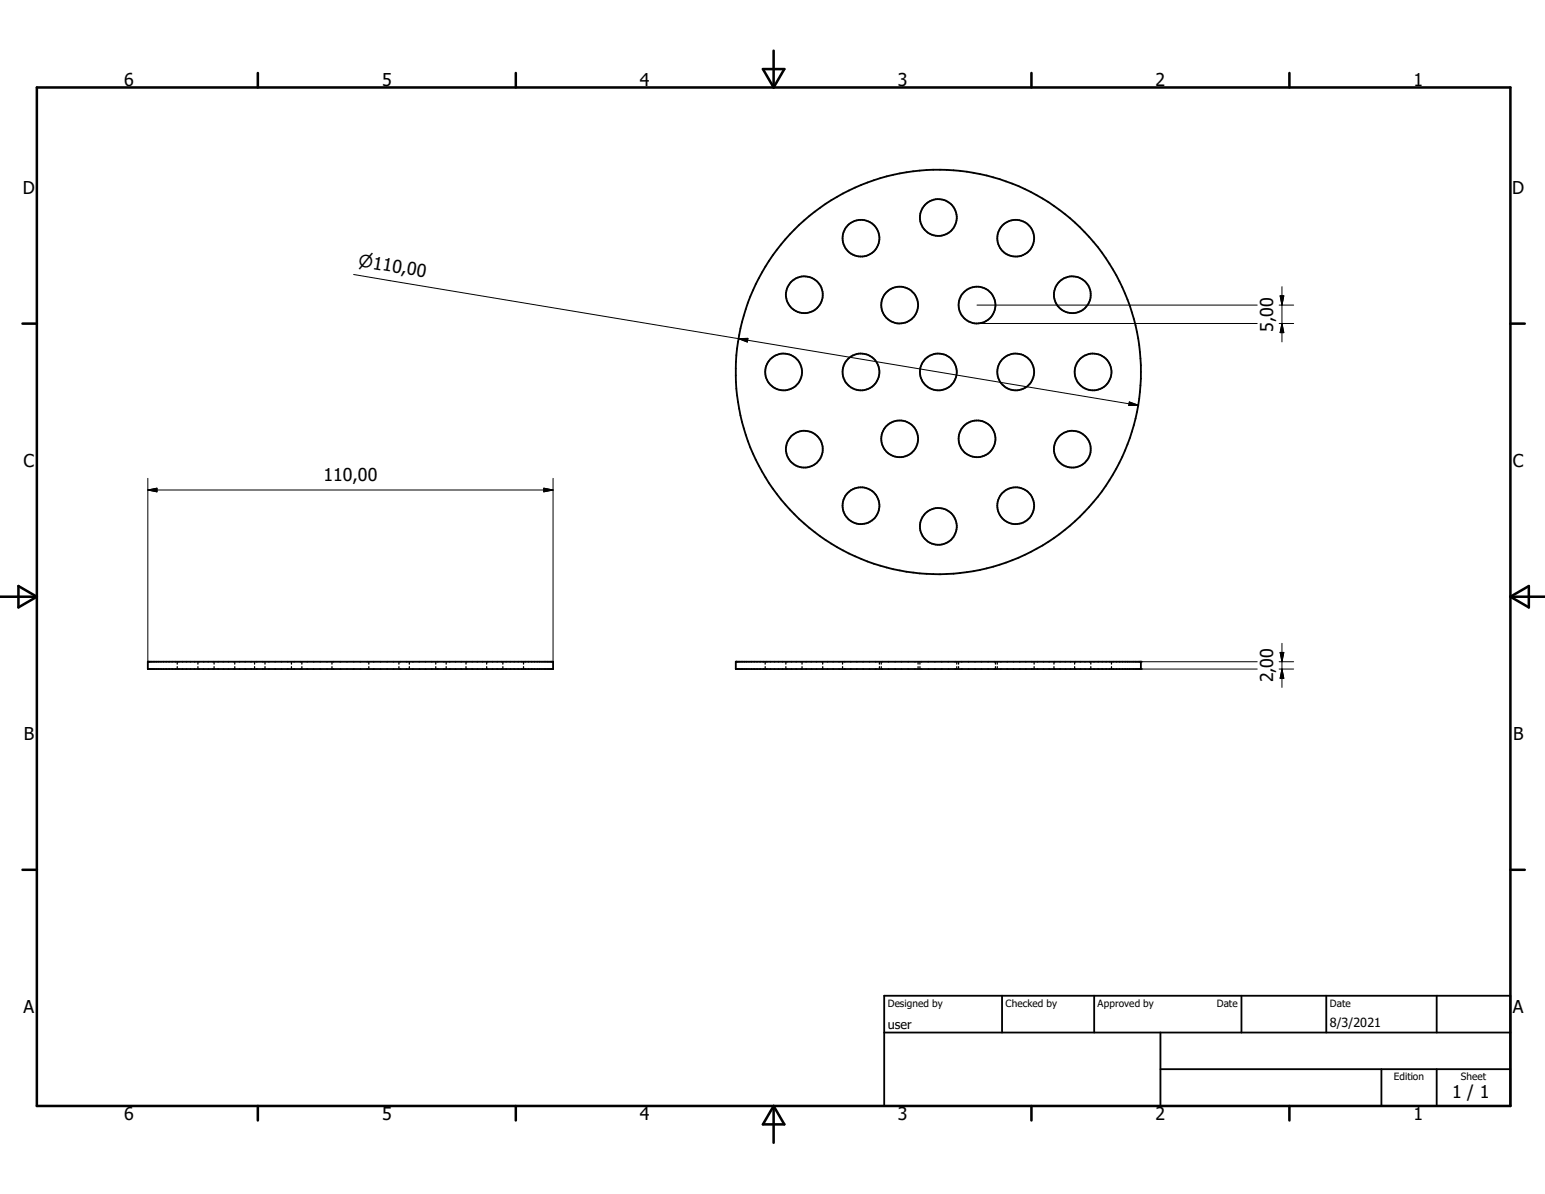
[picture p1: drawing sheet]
<svg xmlns="http://www.w3.org/2000/svg" width="279mm" height="216mm" viewBox="0 0 279 216" stroke-linecap="round" stroke-linejoin="round" font-family="sans-serif">
<g fill="#000">
<circle cx="26.7" cy="119.7" r=".17"/>
<circle cx="133.1" cy="119.7" r=".17"/>
<circle cx="206.3" cy="119.7" r=".17"/>
<circle cx="26.7" cy="121" r=".17"/>
<circle cx="133.1" cy="121" r=".17"/>
<circle cx="206.3" cy="121" r=".17"/>
</g>
<g fill="none" stroke="#000" stroke-width=".33">
<path d="M26.7 119.7h73.3v1.3h-73.3zM133.1 119.7h73.2v1.3h-73.2zM159.9 186.7h113.2M159.9 180.1h113.2v19.9h-113.2zM181.2 180.1v6.6M197.9 180.1v6.6M209.9 193.3h63.2M209.9 186.7v13.3M224.5 180.1v6.6M239.8 180.1v6.6M249.8 193.3v6.7M259.8 180.1v6.6"/>
<path d="M259.8 193.3v6.7"/>
<circle cx="169.7" cy="39.3" r="3.3"/>
<circle cx="145.4" cy="53.3" r="3.3"/>
<circle cx="155.7" cy="43.1" r="3.3"/>
<circle cx="162.7" cy="55.2" r="3.3"/>
<circle cx="176.7" cy="55.2" r="3.3"/>
<circle cx="183.7" cy="43.1" r="3.3"/>
<circle cx="193.9" cy="53.3" r="3.3"/>
<circle cx="141.7" cy="67.3" r="3.3"/>
<circle cx="155.7" cy="67.3" r="3.3"/>
<circle cx="162.7" cy="79.3" r="3.3"/>
<circle cx="169.7" cy="67.3" r="36.6"/>
<circle cx="169.7" cy="67.3" r="3.3"/>
<circle cx="176.7" cy="79.3" r="3.3"/>
<circle cx="183.7" cy="67.3" r="3.3"/>
<circle cx="197.7" cy="67.3" r="3.3"/>
<circle cx="145.5" cy="81.2" r="3.3"/>
<circle cx="155.7" cy="91.4" r="3.3"/>
<circle cx="169.7" cy="95.2" r="3.3"/>
<circle cx="183.7" cy="91.4" r="3.3"/>
<circle cx="193.9" cy="81.2" r="3.3"/>
</g>
<g fill="none" stroke="#000" stroke-width=".23">
<path d="M32.1 119.7v.4M35.8 119.7v.4M38.7 119.7v.4M42.5 119.7v.4M46 119.7v.4M47.9 119.7v.4M52.7 119.7v.4M54.6 119.7v.4M60 119.7v.4M66.7 119.7v.4M72.1 119.7v.4M74 119.7v.4"/>
<path d="M78.8 119.7v.4M80.7 119.7v.4M84.3 119.7v.4M88 119.7v.4M90.9 119.7v.4M94.7 119.7v.4M138.4 119.7v.4M142.1 119.7v.4M145 119.7v.4M148.8 119.7v.4M152.4 119.7v.4M159 119.7v.4"/>
<path d="M159.4 119.7v.4M166 119.7v.4M166.4 119.7v.4M173 119.7v.4M173.4 119.7v.4M180 119.7v.4M180.3 119.7v.4M187 119.7v.4M190.6 119.7v.4M194.3 119.7v.4M197.3 119.7v.4M201 119.7v.4"/>
<path d="M32.1 120.5v.5M35.8 120.5v.5M38.7 120.5v.5M42.5 120.5v.5M46 120.5v.5M47.9 120.5v.5M52.7 120.5v.5M54.6 120.5v.5M60 120.5v.5M66.7 120.5v.5M72.1 120.5v.5M74 120.5v.5"/>
<path d="M78.8 120.5v.5M80.7 120.5v.5M84.3 120.5v.5M88 120.5v.5M90.9 120.5v.5M94.7 120.5v.5M138.4 120.5v.5M142.1 120.5v.5M145 120.5v.5M148.8 120.5v.5M152.4 120.5v.5M159 120.5v.5"/>
<path d="M159.4 120.5v.5M166 120.5v.5M166.4 120.5v.5M173 120.5v.5M173.4 120.5v.5M180 120.5v.5M180.3 120.5v.5M187 120.5v.5M190.6 120.5v.5M194.3 120.5v.5M197.3 120.5v.5M201 120.5v.5"/>
</g>
<g fill="none" stroke="#000" stroke-width=".46">
<path d="M6.7 15.8h266.4v184.2h-266.4zM46.6 13.2v2.6M93.3 13.2v2.6M138 12.5h3.8l-1.9 3.3zM139.9 9.2v6.6M186.5 13.2v2.6M233.2 13.2v2.6M4.1 58.5h2.6M273.1 58.5h2.6M0 107.9h6.7M3.3 106l3.4 1.9-3.4 1.9zM273.1 107.9h6.3"/>
<path d="M273.1 107.9l3.4-1.9v3.8zM4.1 157.3h2.6M273.1 157.3h2.6M46.6 200v2.6M93.3 200v2.6M139.9 200v6.6M139.9 200l1.9 3.3h-3.8zM186.5 200v2.6M233.2 200v2.6"/>
</g>
<g fill="none" stroke="#000" stroke-width=".18">
<path d="M63.9 49.6l69.6 11.6M176.7 58.5h50.7M176.7 55.2h50.7M231.3 58.5h2.6M231.3 55.2h2.6M231.5 53.5h.7l-.4 1.7zM231.8 51.8v10M231.8 58.5l.4 1.6h-.7zM133.5 61.2l72.3 12.1M133.5 61.2h1.7l-.1 .6zM204.2 72.7l1.6 .6h-1.7zM26.7 88.6h73.3"/>
<path d="M26.7 88.6l1.7-.3v.6zM26.7 86.5v33.2M98.3 88.3l1.7 .3-1.7 .3zM100 86.5v33.2M206.3 119.7h21.1M231.3 119.7h2.6M231.5 118h.7l-.4 1.7zM231.8 116.3v8M206.3 121h21.1M231.3 121h2.6M231.8 121l.4 1.7h-.7z"/>
</g>
<path d="M231.5 53.5h.7l-.4 1.7zM133.5 61.2h1.7l-.1 .6zM204.2 72.7l1.6 .6h-1.7zM231.8 58.5l.4 1.6h-.7zM26.7 88.6l1.7-.3v.6zM98.3 88.3l1.7 .3-1.7 .3zM231.5 118h.7l-.4 1.7zM231.8 121l.4 1.7h-.7z" fill="#000" stroke="#000" stroke-width=".18"/>
<g font-size="3.2">
<text x="22.5" y="15.6">6</text>
<text x="69.1" y="15.6">5</text>
<text x="115.7" y="15.6">4</text>
<text x="162.3" y="15.6">3</text>
<text x="209" y="15.6">2</text>
<text x="255.6" y="15.6">1</text>
<text x="4.1" y="35">D</text>
<text x="273.5" y="35">D</text>
<text x="230.3" y="59.9" transform="rotate(-90 230.3 59.9)">5,00</text>
<text x="4.3" y="84.4">C</text>
<text x="58.5" y="87">110,00</text>
<text x="273.6" y="84.4">C</text>
<text x="230.3" y="123.4" transform="rotate(-90 230.3 123.4)">2,00</text>
<text x="4.3" y="133.7">B</text>
<text x="273.6" y="133.7">B</text>
<text x="4.3" y="183.1">A</text>
<text x="273.6" y="183.1">A</text>
<text x="22.5" y="202.6">6</text>
<text x="69.1" y="202.6">5</text>
<text x="115.7" y="202.6">4</text>
<text x="162.3" y="202.6">3</text>
<text x="209" y="202.6">2</text>
<text x="255.6" y="202.6">1</text>
<text x="262.6" y="198.6">1 / 1</text>
</g>
<text font-size="3" x="64.7" y="48.2" transform="rotate(9 64.7 48.2)">n110,00</text>
<g font-size="2.3">
<text x="240.5" y="185.7">8/3/2021</text>
<text x="160.5" y="186">user</text>
</g>
<g font-size="1.8">
<text x="160.5" y="182.1">Designed by</text>
<text x="181.9" y="182.1">Checked by</text>
<text x="198.5" y="182.1">Approved by</text>
<text x="220" y="182">Date</text>
<text x="240.5" y="182">Date</text>
<text x="252.1" y="195.4">Edition</text>
<text x="264.2" y="195.4">Sheet</text>
</g>
</svg>
